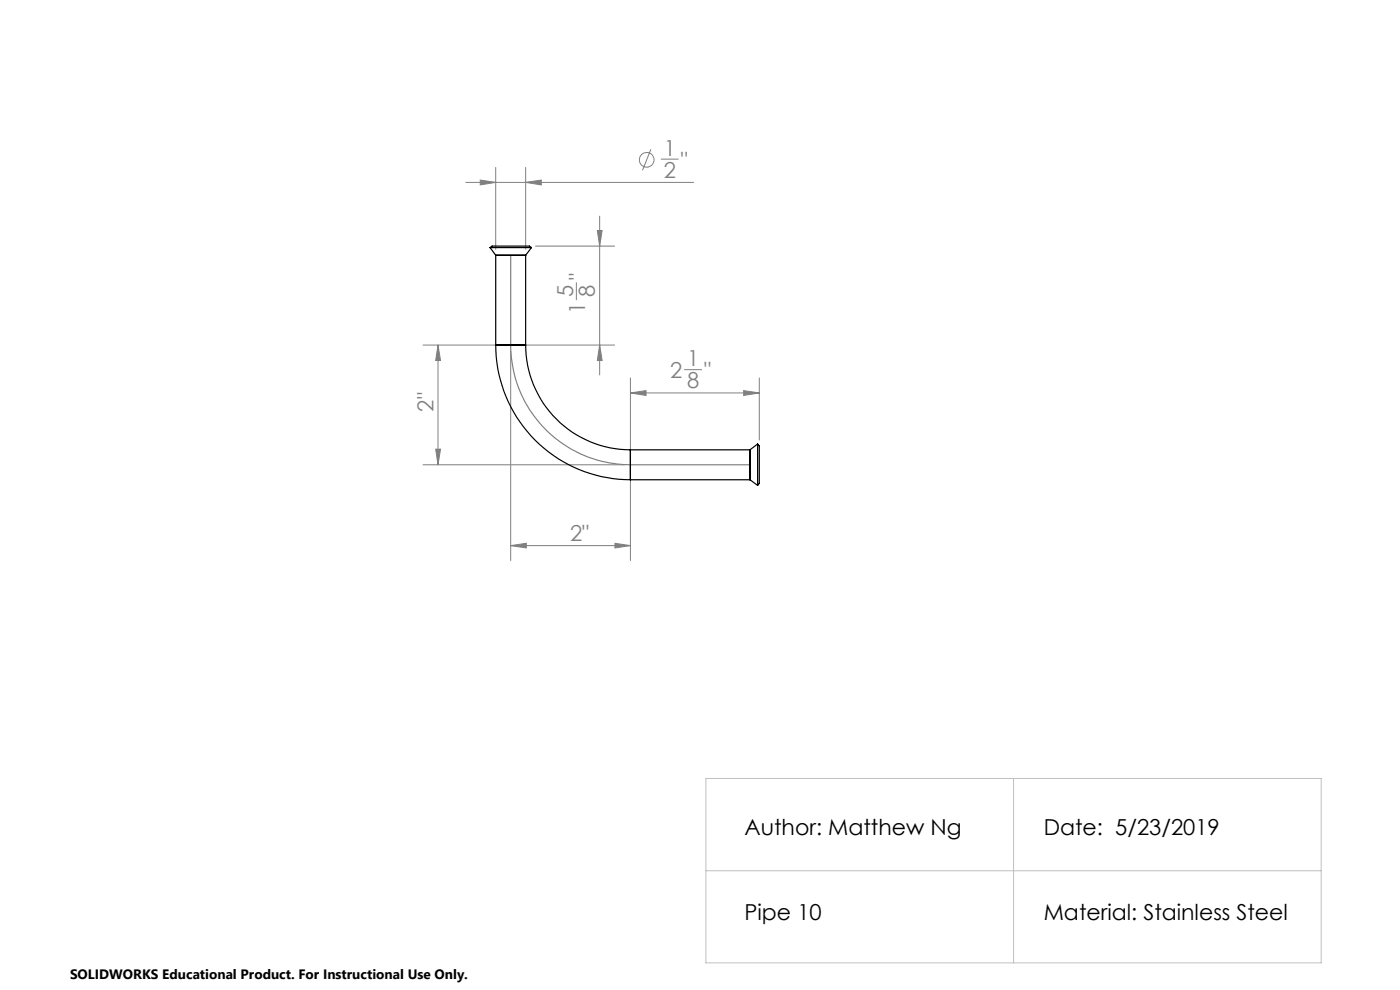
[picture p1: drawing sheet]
<svg xmlns="http://www.w3.org/2000/svg" width="297mm" height="210mm" viewBox="0 0 297 210" stroke-linecap="round" stroke-linejoin="round" font-family="sans-serif">
<g fill="none" stroke="#808080" stroke-width=".21">
<path d="M98.8 38.7h48.3M101.9 38.2l3.3 .5-3.3 .5zM105.2 35.5v17.4M111.5 38.7l3.3-.5v1zM111.5 35.5v17.4M138.1 31.7l-1.8 4.4M140.3 33.8h3.6M113.6 52.2h16.8M122.3 60v3.6M126.7 48.9h1l-.5 3.3zM127.2 45.9v33.6M89.7 73.2h17.4"/>
<path d="M92.9 73.2v25.4M92.9 73.2l.6 3.3h-1.1zM108.3 74.5v44.4M109.6 73.2h20.8M127.2 73.2l.5 3.3h-1zM145.2 78.4h3.6M89.7 98.6h42.8M92.4 95.3h1.1l-.6 3.3zM133.7 83.4l3.4-.5v1zM133.7 80.2v17.1M133.7 99.9v19M133.7 83.4h27.4"/>
<path d="M157.8 82.9l3.3 .5-3.3 .5zM161.1 80.2v13.1M108.3 115.7l3.4-.5v1zM108.3 115.7h25.4M130.5 115.2l3.2 .5-3.2 .5z"/>
<circle cx="137.2" cy="33.9" r="1.56"/>
</g>
<path d="M108.3 54.1v19.1a25.5 25.5 0 0 0 25.4 25.4h25.4" fill="none" stroke="#808080" stroke-width=".25"/>
<path d="M149.8 165.1h130.5v39.1h-130.5zM215 165.1v39.1M149.8 184.7h130.5" fill="none" stroke="#c0c0c0" stroke-width=".21"/>
<g fill="#808080">
<path d="M133.7 83.4l3.4-.5v1zM157.8 82.9l3.3 .5-3.3 .5zM108.3 115.7l3.4-.5v1zM130.5 115.2l3.2 .5-3.2 .5zM101.9 38.2l3.3 .5-3.3 .5zM111.5 38.7l3.3-.5v1z"/>
<path d="M127.2 73.2l.5 3.3h-1zM126.7 48.9h1l-.5 3.3zM92.4 95.3h1.1l-.6 3.3zM92.9 73.2l.6 3.3h-1.1z"/>
</g>
<g fill="none" stroke="#000" stroke-width=".25">
<path d="M104 52.5h8.7M104 52.5l.4-.3h6.7a2.01 2.01 0 0 1 1.6 .3M104 52.5l1.2 1.6M105.2 54.1h6.3M105.2 54.1v19.1M111.5 54.1v19.1M112.7 52.5l-1.2 1.6M105.2 73.2a28.6 28.6 0 0 0 28.5 28.6M105.2 73.2h6.3M111.5 73.2a22.3 22.3 0 0 0 22.2 22.2M133.7 95.4v6.4M133.7 95.4h25.4"/>
<path d="M159.1 95.4v6.4M160.7 94.2v8.8M160.7 94.2a2.19 2.19 0 0 1 .4 2v6.3l-.4 .5M160.7 94.2l-1.6 1.2M133.7 101.8h25.4M159.1 101.8l1.6 1.2"/>
</g>
<g font-size="4.7" fill="#808080">
<text x="140.8" y="33">1</text>
<text x="144.4" y="35.6">&quot;</text>
<text x="140.8" y="37.7">2</text>
<text x="124.2" y="59.4" transform="rotate(-90 124.2 59.4)">&quot;</text>
<text x="121.6" y="63.1" transform="rotate(-90 121.6 63.1)">5</text>
<text x="126.2" y="63.1" transform="rotate(-90 126.2 63.1)">8</text>
<text x="124.2" y="66.7" transform="rotate(-90 124.2 66.7)">1</text>
<text x="145.7" y="77.7">1</text>
<text x="142.1" y="80.3">2</text>
<text x="145.7" y="82.3">8</text>
<text x="149.4" y="80.3">&quot;</text>
<text x="91.9" y="87.3" transform="rotate(-90 91.9 87.3)">2&quot;</text>
<text x="120.9" y="114.7">2&quot;</text>
</g>
<g font-size="4.7">
<text x="157.9" y="177.1">Author: Matthew Ng</text>
<text x="221.4" y="177.1">Date: 5/23/2019</text>
<text x="157.9" y="195.2">Pipe 10</text>
<text x="221.4" y="195.2">Material: Stainless Steel</text>
</g>
<text font-size="2.9" x="14.9" y="207.6">SOLIDWORKS Educational Product. For Instructional Use Only.</text>
</svg>
